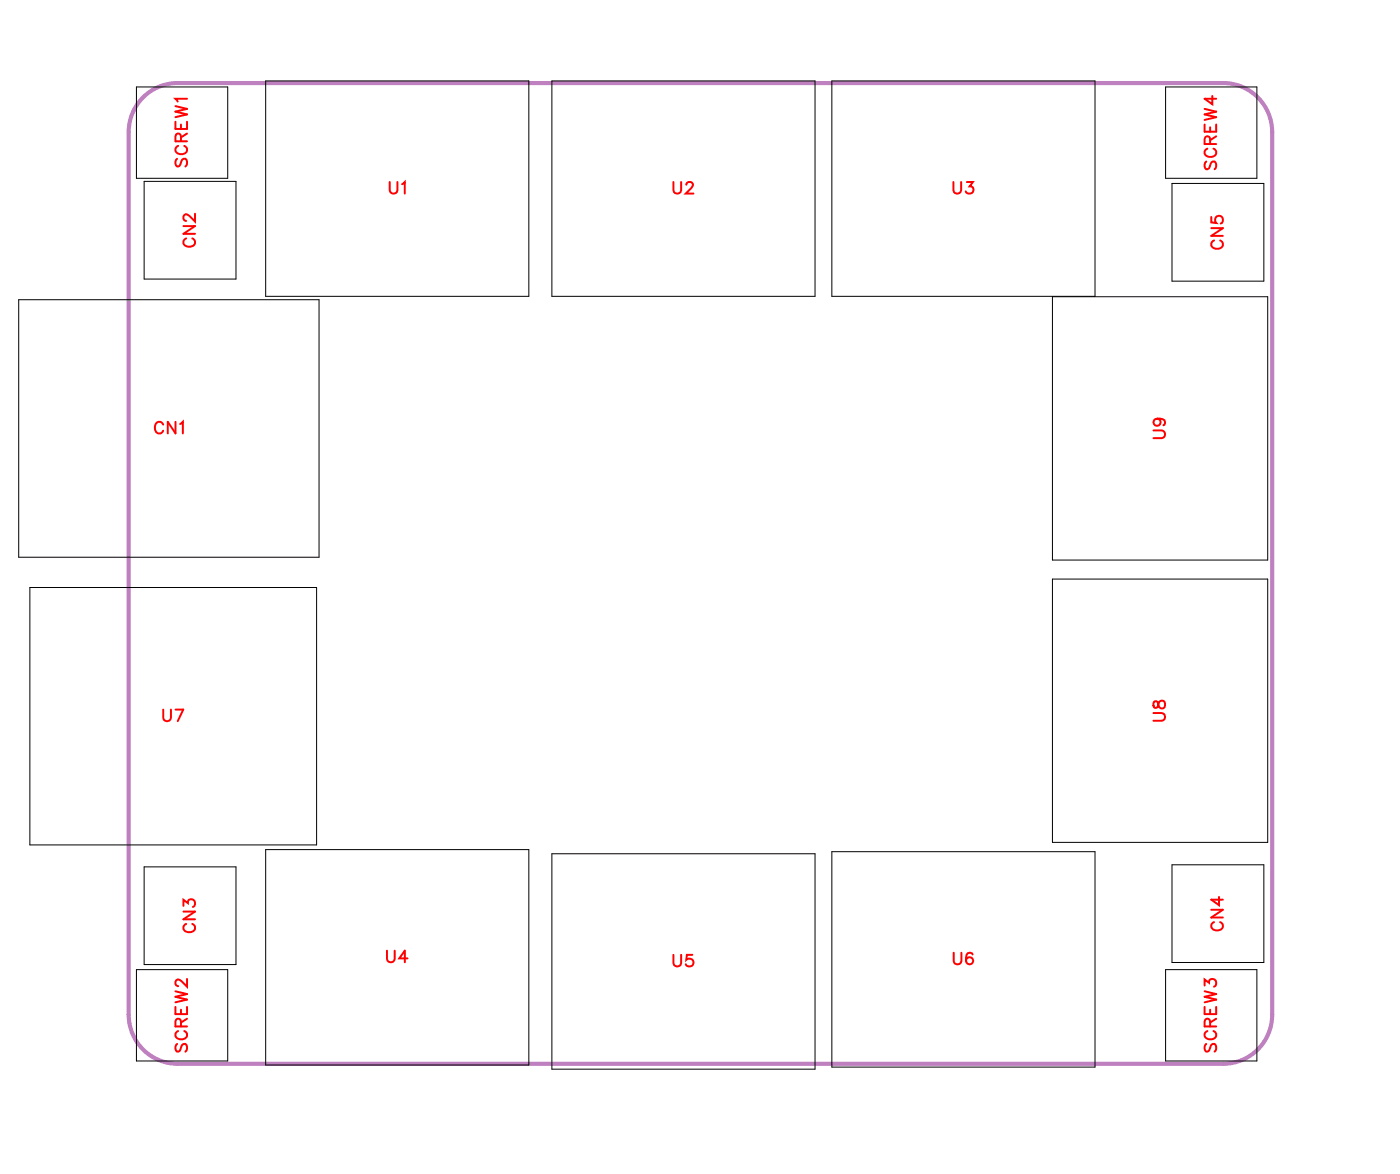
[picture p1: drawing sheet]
<svg xmlns="http://www.w3.org/2000/svg" width="86mm" height="72mm" viewBox="0 0 86 72" stroke-linecap="round" stroke-linejoin="round" font-family="sans-serif">
<path d="M9 5.7l.6-.3 .6-.2 .7-.1h64a3 3 0 0 1 3 3v54a3 3 0 0 1-3 3h-64a3 3 0 0 1-3-3v-54a3 3 0 0 1 1.1-2.4z" fill="none" stroke="#bf80bf" stroke-width=".25"/>
<g fill="none" stroke="#000" stroke-width=".06">
<path d="M1.1 18.3h18.4v15.8h-18.4zM8.4 5.3h5.5v5.6h-5.5zM8.8 11.1h5.6v6h-5.6zM16.3 5h16.1v13.1h-16.1zM33.8 5h16.1v13.1h-16.1zM50.9 5h16.1v13.1h-16.1zM64.4 18.2h13.2v16.1h-13.2zM71.4 5.3h5.5v5.6h-5.5zM71.7 11.2h5.7v6h-5.7zM1.8 35.9h17.6v15.8h-17.6zM64.4 35.4h13.2v16.1h-13.2zM8.4 59.3h5.5v5.6h-5.5z"/>
<path d="M8.8 53h5.6v6h-5.6zM16.3 52h16.1v13.2h-16.1zM33.8 52.2h16.1v13.2h-16.1zM50.9 52.1h16.1v13.2h-16.1zM71.4 59.3h5.5v5.6h-5.5zM71.7 52.9h5.7v6h-5.7z"/>
</g>
<g fill="none" stroke="#f00" stroke-width=".12">
<path d="M10.7 7.4v.5h.7v-.5M10.7 6.5l.7 .2-.7 .1 .7 .2-.7 .2M10.8 9.7l-.1 .2 .1 .3 .2-.1 .2-.4h.1l.1 .2-.1 .3M10.9 8.9a.26 .26 0 0 0-.2 .3 .26 .26 0 0 0 .3 .2h.2a.26 .26 0 0 0 .2-.2 .26 .26 0 0 0-.1-.3M11.1 8.6l-.1-.4h-.2l-.1 .4h.7M11.1 7.6v.3M11.2 13.8h.7l-.7 .5h.7M11.4 14.6a.26 .26 0 0 0-.2 .3 .26 .26 0 0 0 .3 .2h.2a.26 .26 0 0 0 .2-.2 .26 .26 0 0 0-.1-.3M11.4 6h-.7l.2 .2M11.4 8.2l-.3 .2M11.9 13.1v.4l-.3-.3-.2-.1-.2 .1v.2l.2 .1M23.9 11.1v.5l.2 .2 .2-.1v-.6"/>
<path d="M24.6 11.3l.2-.2v.7M41.2 11.1v.5l.2 .2 .3-.1v-.6M42 11.3l.1-.2h.2l.1 .2-.1 .2-.3 .3h.5M58.4 11.1v.5l.2 .2 .2-.1v-.6M59.2 11.1h.4l-.2 .3a.24 .24 0 0 1 .1 .4 .24 .24 0 0 1-.4-.1M73.7 7.6v.5h.7v-.5M73.7 6.7l.7 .1-.7 .2 .7 .2-.7 .1M73.8 9.9l-.1 .2 .1 .3 .2-.1 .2-.4h.1l.1 .2-.1 .3M73.9 9.1a.26 .26 0 0 0-.2 .3 .26 .26 0 0 0 .3 .2h.2a.26 .26 0 0 0 .2-.2 .26 .26 0 0 0-.1-.3M74.1 8.8l-.1-.4h-.2l-.1 .4h.7M74.1 7.8v.3M74.1 13.3v.3h.4a.25 .25 0 0 1-.1-.3 .25 .25 0 0 1 .4 0 .25 .25 0 0 1-.1 .4"/>
<path d="M74.1 14h.8l-.8 .4h.8M74.2 5.9v.5l-.5-.4h.7M74.3 14.7a.26 .26 0 0 0-.2 .3 .26 .26 0 0 0 .3 .2h.2a.26 .26 0 0 0 .3-.2 .26 .26 0 0 0-.2-.3M74.4 8.3l-.3 .3M10 26a.26 .26 0 0 0-.3-.2 .26 .26 0 0 0-.2 .3v.1a.26 .26 0 0 0 .2 .3 .26 .26 0 0 0 .3-.2M10.7 25.8v.7l-.4-.7v.7M11 25.9l.2-.1v.7M70.6 26.3h.5l.2 .2-.1 .3h-.6M70.8 25.6a.22 .22 0 0 1 .2 .3 .22 .22 0 0 1-.3 .1 .22 .22 0 0 1 0-.4h.1a.34 .34 0 0 1 .5 .3l-.1 .1M10 43.4v.5l.2 .2 .2-.1 .1-.6M10.7 43.4h.5l-.3 .7M11.2 55.4v-.4l.3 .3a.24 .24 0 0 1 .4-.2 .24 .24 0 0 1-.1 .4"/>
<path d="M11.2 55.8h.7l-.7 .4h.7M11.4 56.5a.26 .26 0 0 0-.2 .3 .26 .26 0 0 0 .3 .2h.2a.26 .26 0 0 0 .2-.2 .26 .26 0 0 0-.1-.3M11.4 59.9v.5l-.3-.4-.2-.1-.2 .2v.1l.2 .1M23.7 58.2v.5l.2 .2 .2-.1 .1-.6M24.9 58.6h-.5l.4-.4v.7M41.2 58.4v.5l.2 .2 .3-.1v-.6M42.4 58.4h-.4v.3a.25 .25 0 0 1 .4 0 .25 .25 0 0 1-.1 .4 .25 .25 0 0 1-.3-.1M58.4 58.3v.5l.2 .2 .2-.1 .1-.6M59.5 58.4v-.1a.35 .35 0 0 0-.4 .3 .35 .35 0 0 0 .2 .4 .22 .22 0 0 0 .3-.2 .22 .22 0 0 0-.2-.2 .22 .22 0 0 0-.3 .2M70.6 43.6h.5l.2 .2-.1 .3h-.6M70.6 42.9v.4h.2l.3-.4a.24 .24 0 0 1 .2 .2 .24 .24 0 0 1-.2 .2l-.2-.1-.1-.3zM74.1 55.7h.8l-.8 .4h.8"/>
<path d="M74.3 56.4a.26 .26 0 0 0-.2 .3 .26 .26 0 0 0 .3 .2h.2a.26 .26 0 0 0 .3-.2 .26 .26 0 0 0-.2-.3M74.6 54.9v.5l-.5-.4h.8M10.7 61.6v.4h.7v-.4M10.7 60.6l.7 .2-.7 .2 .7 .2-.7 .1M10.8 63.9l-.1 .1 .1 .3h.2l.2-.4h.1l.1 .1-.1 .3M10.9 63.1a.26 .26 0 0 0-.2 .3 .26 .26 0 0 0 .3 .2h.2a.26 .26 0 0 0 .2-.2 .26 .26 0 0 0-.1-.3M11.1 62.8l-.1-.4h-.2l-.1 .4h.7M11.1 61.8v.2M11.4 62.3l-.3 .3M73.7 60.3v-.4l.3 .2a.24 .24 0 0 1 .4-.2 .25 .25 0 0 1-.1 .5M73.7 61.6v.4h.7v-.4M73.7 60.6l.7 .2-.7 .2 .7 .2-.7 .1"/>
<path d="M73.8 63.9l-.1 .1 .1 .3h.2l.2-.4h.1l.1 .1-.1 .3M73.9 63.1a.26 .26 0 0 0-.2 .3 .26 .26 0 0 0 .3 .2h.2a.26 .26 0 0 0 .2-.2 .26 .26 0 0 0-.1-.3M74.1 62.8l-.1-.4h-.2l-.1 .4h.7M74.1 61.8v.2M74.4 62.3l-.3 .3"/>
</g>
<g font-size="1.2" fill="#fff">
<text x="11.7" y="10.2" transform="rotate(-90 11.7 10.2)">SCREW1</text>
<text x="74.7" y="10.4" transform="rotate(-90 74.7 10.4)">SCREW4</text>
<text x="12.2" y="15.2" transform="rotate(-90 12.2 15.2)">CN2</text>
<text x="23.8" y="12.1">U1</text>
<text x="41.2" y="12.1">U2</text>
<text x="58.3" y="12.1">U3</text>
<text x="75.2" y="15.3" transform="rotate(-90 75.2 15.3)">CN5</text>
<text x="9.4" y="26.8">CN1</text>
<text x="71.6" y="26.9" transform="rotate(-90 71.6 26.9)">U9</text>
<text x="9.9" y="44.4">U7</text>
<text x="71.6" y="44.2" transform="rotate(-90 71.6 44.2)">U8</text>
<text x="12.2" y="57.1" transform="rotate(-90 12.2 57.1)">CN3</text>
<text x="23.6" y="59.2">U4</text>
<text x="41.2" y="59.4">U5</text>
<text x="58.3" y="59.3">U6</text>
<text x="75.2" y="57" transform="rotate(-90 75.2 57)">CN4</text>
<text x="11.7" y="64.4" transform="rotate(-90 11.7 64.4)">SCREW2</text>
<text x="74.7" y="64.4" transform="rotate(-90 74.7 64.4)">SCREW3</text>
</g>
</svg>
